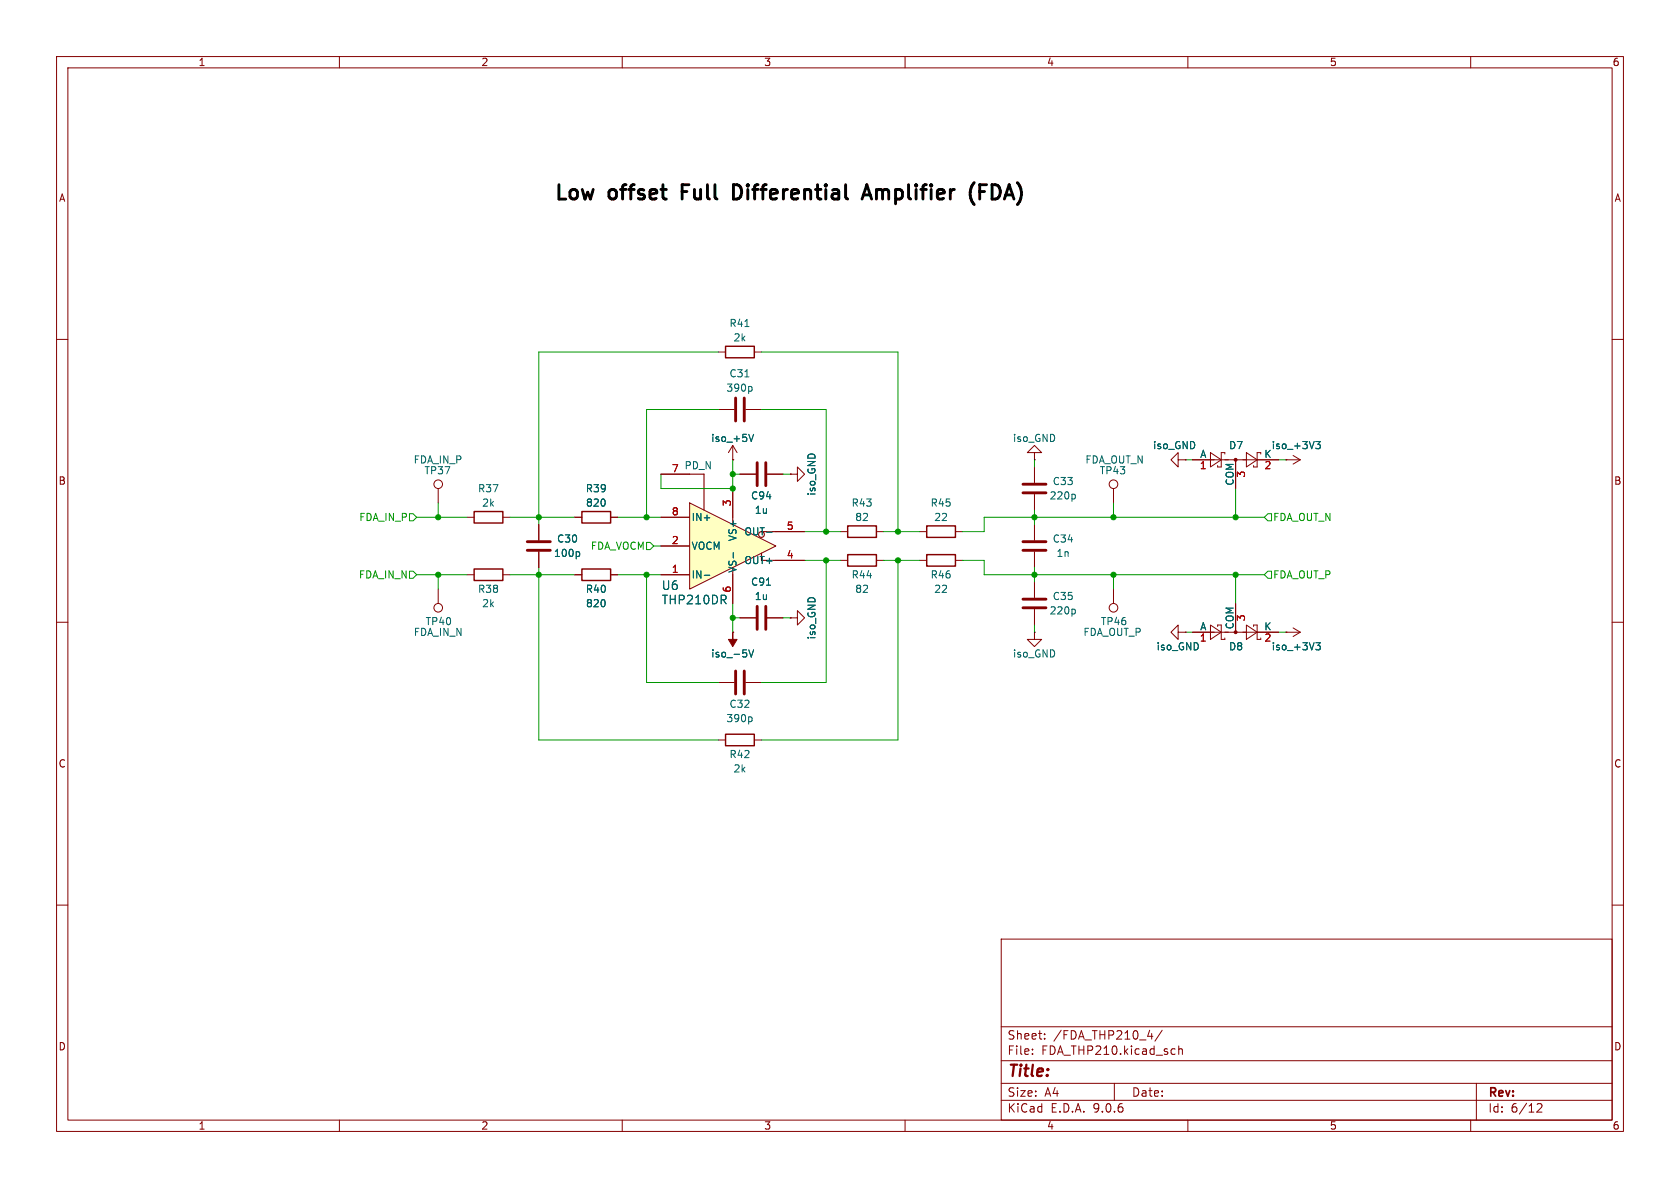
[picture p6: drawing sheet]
<svg xmlns="http://www.w3.org/2000/svg" width="297mm" height="210mm" viewBox="0 0 297 210" stroke-linecap="round" stroke-linejoin="round" font-family="sans-serif">
<g fill="none" stroke="#840000" stroke-width=".18">
<path d="M10 10h277v190h-277zM12 12h273v186h-273zM60 10v2M110 10v2M160 10v2M210 10v2M260 10v2M10 60h2M127 72.4h2.8M127 62.2h1.3M129.5 78.7l-.7 1.3M129.5 78.7l.8 1.3"/>
<path d="M129.5 78.7v2.6M131.8 72.4h2.8M133.3 62.2h1.3M285 60h2M77.5 86.4v2.5M82.5 91.4h1.3M88.9 91.4h1.3M95.2 92.7v2.8M95.2 97.5v2.8M101.6 91.4h1.3M107.9 91.4h1.3M129.5 81.3h.1"/>
<path d="M139.7 83.8h1.3v-1.2l1.2 1.2-1.2 1.3v-1.3M139.7 83.8h.1M148.6 94h1.3M154.9 94h1.3M162.6 94h1.2M168.9 94h1.3M182.9 80h1.2l-1.2-1.3-1.3 1.3h1.3v1.3M182.9 81.3h.1M182.9 92.7v2.8M182.9 97.5v2.8M10 110h2M182.9 111.8v1.2h1.2l-1.2 1.3-1.3-1.3h1.3"/>
<path d="M182.9 111.8h.1M182.9 102.9v2.8M182.9 107.7v2.8M227.3 111.8h.1M227.3 111.8h2.6M228.6 111l1.3 .8M229.9 111.8l-1.3 .7M285 110h2M10 160h2M177 166h108v32h-108zM285 160h2M60 198v2"/>
<path d="M110 198v2M160 198v2M177 194.5h108M177 191.5h108M177 187.5h108M177 181.5h108M182.5 186.3v.1M182.5 185.5v.1M184.7 183.6v.1M184.7 182.8v.1M197 191.5v3M202.9 183.2h.9"/>
<path d="M203.6 182.7v1M205.5 182.1l-1.3 2M207.3 185.4l.4 .1M207.7 186.3l-.4 .1M208.4 185.5l.2-.1 .4 .1v.9M208.4 184.9v1.5M210 198v2M260 198v2M261 191.5v6.5M271.7 195.2l.6-.1 .2 .1 .1 .3-.9 1.1h.9"/>
<circle cx="77.5" cy="85.6" r=".76"/>
</g>
<path d="M131.7 57.7h.7M131.7 66.6h.7M132.4 76.8l.4 1.2 .4-1.2M132.7 68.3l.3 .3v.3l-.3 .3M102.2 97.5l.3 .3v.3l-.3 .3M189.9 107.7l.2 .2v.4l-.2 .2M232.6 113.6h.8l-.4 .5 .3 .1v.6l-.1 .1-.5-.1" fill="none" stroke="#006464" stroke-width=".18"/>
<path d="M130 70.4v4M131.6 70.4v4M93.2 97.3h4.1M93.2 95.8h4.1M180.8 97.3h4.1M180.8 95.8h4.1M180.8 107.4h4.1M180.8 105.9h4.1" fill="none" stroke="#840000" stroke-width=".51"/>
<path d="M128.3 61.2h5v2h-5zM83.8 90.4h5.1v2.1h-5.1zM102.9 90.4h5v2.1h-5zM149.9 93h5v2h-5zM163.8 93h5.1v2h-5.1z" fill="none" stroke="#840000" stroke-width=".25"/>
<path d="M121.9 88.9l15.3 7.6-15.3 7.6z" fill="#ffffc2"/>
<path d="M124.5 83.8v6.4M129.5 91.4v1.3M134.6 94h2.6M134.6 97.8v1.3h2.6" fill="none" stroke="#840000" stroke-width=".2"/>
<g fill="none" stroke="#840000" stroke-width=".18">
<path d="M95.2 92.7v2.8M95.2 97.5v2.8M101.6 91.4h1.3M107.9 91.4h1.3M116.8 83.8h5.1M116.8 91.4h5.1M116.8 96.5h5.1M121.9 88.9l15.3 7.6-15.3 7.6zM129.5 81.3h.1M129.5 86.4v5M130.8 83.8h2.8M135.6 83.8h2.8"/>
<path d="M137.2 94h5M137.2 99.1h5M139.7 83.8h.1M148.6 99.1h1.3M154.9 99.1h1.3M162.6 99.1h1.2M168.9 99.1h1.3M182.9 82.6v2.7M182.9 87.4v2.8M196.8 86.4v2.5M208.3 81.3v1.3l-1.3-1.3 1.3-1.3v1.3h1.2M209.5 81.3h.1"/>
<path d="M210.8 81.3h15.3M214 80l1.9 1.3-1.9 1.3zM216.5 80.3v-.3h-.6v2.6h-.6v-.3M218.4 81.3v5.1M220.3 80l1.9 1.3-1.9 1.3zM222.9 80.3v-.3h-.7v2.6h-.6v-.3M227.3 81.3h.1M227.3 81.3h2.6M228.6 80.5l1.3 .8M229.9 81.3l-1.3 .7M77.5 104.1v2.6M82.5 101.6h1.3"/>
<path d="M88.9 101.6h1.3M101.6 101.6h1.3M107.9 101.6h1.3M116.8 101.6h5.1M129.5 111.8h.1M129.5 101.6v5.1M130.8 109.2h2.8M135.6 109.2h2.8M139.7 109.2h1.3v-1.2l1.2 1.2-1.2 1.3v-1.3M139.7 109.2h.1M196.8 104.1v2.6M208.3 111.8v-1.3l-1.3 1.3 1.3 1.2v-1.2h1.2"/>
<path d="M209.5 111.8h.1M210.8 111.8h15.3M214 110.5l1.9 1.3-1.9 1.2zM215.3 110.7v-.2h.6v2.5h.6v-.2M218.4 106.7v5.1M220.3 110.5l1.9 1.3-1.9 1.2zM221.6 110.7v-.2h.6v2.5h.7M227.3 111.8h.1M127 120.7h2.8M127 130.8h1.3M131.8 120.7h2.8M133.3 130.8h1.3"/>
<circle cx="196.8" cy="85.6" r=".76"/>
<circle cx="77.5" cy="107.4" r=".76"/>
<circle cx="196.8" cy="107.4" r=".76"/>
</g>
<path d="M132.4 76.8l.4 1.2 .4-1.2M232.6 78h.8l-.4 .5 .3 .2v.5l-.1 .1h-.5M102.2 97.5l.3 .3v.3l-.3 .3M129.6 97.7v.9M135.5 94.1h1M189.9 87.4l.2 .2v.4l-.2 .2M124.5 101.7h1M132.4 114.9l.4 1.2 .4-1.2M135.5 103.4h.7M232.6 113.6h.8l-.4 .5 .3 .1v.6l-.1 .1-.5-.1M132.7 126.7l.3 .3v.3l-.3 .3" fill="none" stroke="#006464" stroke-width=".18"/>
<path d="M133.9 81.8v4.1M135.4 81.8v4.1M180.8 87.1h4.1M180.8 85.6h4.1M130 118.6v4.1M131.6 118.6v4.1M133.9 107.2v4.1M135.4 107.2v4.1" fill="none" stroke="#840000" stroke-width=".51"/>
<path d="M149.9 98h5v2.1h-5zM163.8 98h5.1v2.1h-5.1zM83.8 100.6h5.1v2h-5.1zM102.9 100.6h5v2h-5zM128.3 129.8h5v2h-5z" fill="none" stroke="#840000" stroke-width=".25"/>
<g fill="#840000" stroke="#840000" stroke-width=".18">
<path d="M129.5 111.8v1.2h.8l-.8 1.3-.7-1.3h.7z"/>
<circle cx="218.4" cy="81.3" r=".25"/>
<circle cx="218.4" cy="111.8" r=".25"/>
</g>
<g fill="none" stroke="#009600" stroke-width=".18">
<path d="M127 62.2h-31.8v30.5M127 72.4h-12.7v19M134.6 72.4h11.4v21.6M134.6 62.2h24.1v31.8M72.4 90.8h.6l.7 .6-.7 .7h-.6zM73.7 91.4h8.8M77.5 88.9v2.5M90.2 91.4h11.4M109.2 91.4h7.6M114.3 95.9h.6l.7 .6-.7 .7h-.6zM115.6 96.5h1.2M129.5 83.8h1.3"/>
<path d="M129.5 81.3v5.1h-12.7v-2.6M138.4 83.8h1.3M142.2 94h6.4M142.2 99.1h6.4M146 99.1v21.6h-11.4M156.2 94h6.4M156.2 99.1h6.4M158.7 99.1v31.7h-24.1M170.2 99.1h3.8v2.5h49.5M182.9 81.3v1.3M182.9 90.2v2.5M196.8 88.9v2.5"/>
<path d="M209.5 81.3h1.3M218.4 86.4v5M223.5 91.4h-49.5v2.6h-3.8M224.2 90.8h.6v1.3h-.6l-.7-.7zM226.1 81.3h1.2M72.4 101h.6l.7 .6-.7 .6h-.6zM73.7 101.6h8.8M77.5 101.6v2.5M90.2 101.6h11.4M95.2 100.3v30.5h31.8M109.2 101.6h7.6M114.3 101.6v19.1h12.7"/>
<path d="M129.5 106.7v5.1M129.5 109.2h1.3M138.4 109.2h1.3M182.9 100.3v2.6M182.9 110.5v1.3M196.8 101.6v2.5M209.5 111.8h1.3M218.4 101.6v5.1M224.2 101h.6v1.2h-.6l-.7-.6zM226.1 111.8h1.2"/>
</g>
<path d="M130.6 32.8l-.9-.2v2.6l.9-.1M152.4 35.2l.8-2.6 .9 2.6M152.6 34.5h1.3M172.1 36l.1 .2M172.2 32.3l-.1 .1M173.2 33.9h.9M174.4 32.6h-1.2v2.6" fill="none" stroke="#000" stroke-width=".51"/>
<g fill="#009600" stroke="#009600" stroke-width=".18">
<circle cx="129.5" cy="86.4" r=".46"/>
<circle cx="129.5" cy="83.8" r=".46"/>
<circle cx="114.3" cy="101.6" r=".46"/>
<circle cx="114.3" cy="91.4" r=".46"/>
<circle cx="158.7" cy="94" r=".46"/>
<circle cx="158.7" cy="99.1" r=".46"/>
<circle cx="196.8" cy="101.6" r=".46"/>
<circle cx="182.9" cy="91.4" r=".46"/>
<circle cx="182.9" cy="101.6" r=".46"/>
<circle cx="95.2" cy="91.4" r=".46"/>
<circle cx="95.2" cy="101.6" r=".46"/>
<circle cx="77.5" cy="91.4" r=".46"/>
<circle cx="77.5" cy="101.6" r=".46"/>
<circle cx="129.5" cy="109.2" r=".46"/>
<circle cx="146" cy="99.1" r=".46"/>
<circle cx="146" cy="94" r=".46"/>
<circle cx="196.8" cy="91.4" r=".46"/>
<circle cx="218.4" cy="91.4" r=".46"/>
<circle cx="218.4" cy="101.6" r=".46"/>
</g>
<g font-size="3.5">
<text x="97.7" y="36.1">Low</text>
<text x="107.7" y="36.1">offset</text>
<text x="121.5" y="36.1">Full</text>
<text x="131.6" y="36.1">Differential</text>
<text x="155.7" y="36.1">Amplifier</text>
<text x="175.5" y="36.1">(FDA)</text>
</g>
<text font-size="2.8" fill="#840000" x="178" y="190.9">Title:</text>
<g font-size="2.1" fill="#006464">
<text x="116.9" y="107">THP210DR</text>
<text x="116.9" y="104.5">U6</text>
</g>
<g font-size="2.1" fill="#840000">
<text x="178" y="184">Sheet:</text>
<text x="186.2" y="184">/FDA_THP210_4/</text>
<text x="178" y="186.7">File:</text>
<text x="184.1" y="186.7">FDA_THP210.kicad_sch</text>
<text x="178" y="196.9">KiCad</text>
<text x="178" y="194.1">Size:</text>
<text x="184.7" y="194.1">A4</text>
<text x="185.7" y="196.9">E.D.A.</text>
<text x="193.3" y="196.9">9.0.6</text>
<text x="200" y="194.1">Date:</text>
<text x="263" y="194.3">Rev:</text>
<text x="263" y="196.9">Id:</text>
<text x="267.1" y="196.9">6/12</text>
</g>
<g font-size="1.8" fill="#840000">
<text x="35" y="11.9">1</text>
<text x="85" y="11.9">2</text>
<text x="135" y="11.9">3</text>
<text x="185" y="11.9">4</text>
<text x="235" y="11.9">5</text>
<text x="285" y="11.9">6</text>
<text x="10.3" y="35.9">A</text>
<text x="285.3" y="35.9">A</text>
<text x="10.3" y="85.9">B</text>
<text x="285.3" y="85.9">B</text>
<text x="10.3" y="135.9">C</text>
<text x="285.3" y="135.9">C</text>
<text x="10.3" y="185.9">D</text>
<text x="285.3" y="185.9">D</text>
<text x="35" y="199.9">1</text>
<text x="85" y="199.9">2</text>
<text x="135" y="199.9">3</text>
<text x="185" y="199.9">4</text>
<text x="235" y="199.9">5</text>
<text x="285" y="199.9">6</text>
</g>
<g font-size="1.8" fill="#006464">
<text x="128.9" y="58">R41</text>
<text x="129.6" y="60.6">2k</text>
<text x="128.3" y="69.4">390p</text>
<text x="128.9" y="66.9">C31</text>
<text x="73" y="82.1">FDA_IN_P</text>
<text x="120.9" y="83.2">PD_N</text>
<text x="125.6" y="78.3">iso_+5V</text>
<text x="179" y="78.3">iso_GND</text>
<text x="191.8" y="82.1">FDA_OUT_N</text>
<text x="203.7" y="79.6">iso_GND</text>
<text x="212.1" y="81">A</text>
<text x="217.2" y="79.6">D7</text>
<text x="223.4" y="81">K</text>
<text x="224.7" y="79.6">iso_+3V3</text>
<text x="74.9" y="84">TP37</text>
<text x="84.4" y="87.2">R37</text>
<text x="85.1" y="89.8">2k</text>
<text x="103.5" y="87.2">R39</text>
<text x="103.5" y="89.8">820</text>
<text x="132.7" y="88.5">C94</text>
<text x="144.4" y="87.7" transform="rotate(-90 144.4 87.7)">iso_GND</text>
<text x="150.5" y="89.8">R43</text>
<text x="164.4" y="89.8">R45</text>
<text x="185.5" y="88.5">220p</text>
<text x="186" y="86">C33</text>
<text x="194.3" y="84">TP43</text>
<text x="218.2" y="85.9" transform="rotate(-90 218.2 85.9)">COM</text>
<text x="122.2" y="92.3">IN+</text>
<text x="130.4" y="95.8" transform="rotate(-90 130.4 95.8)">VS+</text>
<text x="131.5" y="94.8">OUT-</text>
<text x="133.3" y="91">1u</text>
<text x="151.1" y="92.3">82</text>
<text x="165.1" y="92.3">22</text>
<text x="97.8" y="98.7">100p</text>
<text x="98.4" y="96.1">C30</text>
<text x="122.2" y="97.4">VOCM</text>
<text x="130.4" y="101.3" transform="rotate(-90 130.4 101.3)">VS-</text>
<text x="131.5" y="99.9">OUT+</text>
<text x="186" y="96.1">C34</text>
<text x="186.7" y="98.7">1n</text>
<text x="84.4" y="105">R38</text>
<text x="85.1" y="107.5">2k</text>
<text x="103.5" y="105">R40</text>
<text x="103.5" y="107.5">820</text>
<text x="122.2" y="102.5">IN-</text>
<text x="132.7" y="103.7">C91</text>
<text x="133.3" y="106.3">1u</text>
<text x="150.5" y="102.5">R44</text>
<text x="151.1" y="105">82</text>
<text x="164.4" y="102.5">R46</text>
<text x="165.1" y="105">22</text>
<text x="186" y="106.3">C35</text>
<text x="73.1" y="112.6">FDA_IN_N</text>
<text x="75.1" y="110.7">TP40</text>
<text x="144.4" y="113.1" transform="rotate(-90 144.4 113.1)">iso_GND</text>
<text x="185.5" y="108.8">220p</text>
<text x="191.4" y="112.6">FDA_OUT_P</text>
<text x="194.5" y="110.7">TP46</text>
<text x="212.1" y="111.5">A</text>
<text x="218.2" y="111.3" transform="rotate(-90 218.2 111.3)">COM</text>
<text x="223.4" y="111.5">K</text>
<text x="125.6" y="116.4">iso_-5V</text>
<text x="179" y="116.4">iso_GND</text>
<text x="204.4" y="115.2">iso_GND</text>
<text x="217.2" y="115.2">D8</text>
<text x="224.7" y="115.2">iso_+3V3</text>
<text x="128.9" y="125.3">C32</text>
<text x="128.3" y="127.9">390p</text>
<text x="128.9" y="134.2">R42</text>
<text x="129.6" y="136.8">2k</text>
</g>
<g font-size="1.8" fill="#a90000">
<text x="118.7" y="83.6">7</text>
<text x="212" y="83.3">1</text>
<text x="223.4" y="83.3">2</text>
<text x="129.3" y="89.6" transform="rotate(-90 129.3 89.6)">3</text>
<text x="220.4" y="84.5" transform="rotate(-90 220.4 84.5)">3</text>
<text x="118.7" y="91.2">8</text>
<text x="139" y="93.7">5</text>
<text x="118.7" y="96.3">2</text>
<text x="118.7" y="101.3">1</text>
<text x="139" y="98.8">4</text>
<text x="129.3" y="104.8" transform="rotate(-90 129.3 104.8)">6</text>
<text x="212" y="113.7">1</text>
<text x="220.4" y="109.9" transform="rotate(-90 220.4 109.9)">3</text>
<text x="223.4" y="113.7">2</text>
</g>
<g font-size="1.8" fill="#009600">
<text x="63.4" y="92.3">FDA_IN_P</text>
<text x="225" y="92.3">FDA_OUT_N</text>
<text x="104.4" y="97.4">FDA_VOCM</text>
<text x="63.3" y="102.5">FDA_IN_N</text>
<text x="225" y="102.5">FDA_OUT_P</text>
</g>
</svg>
